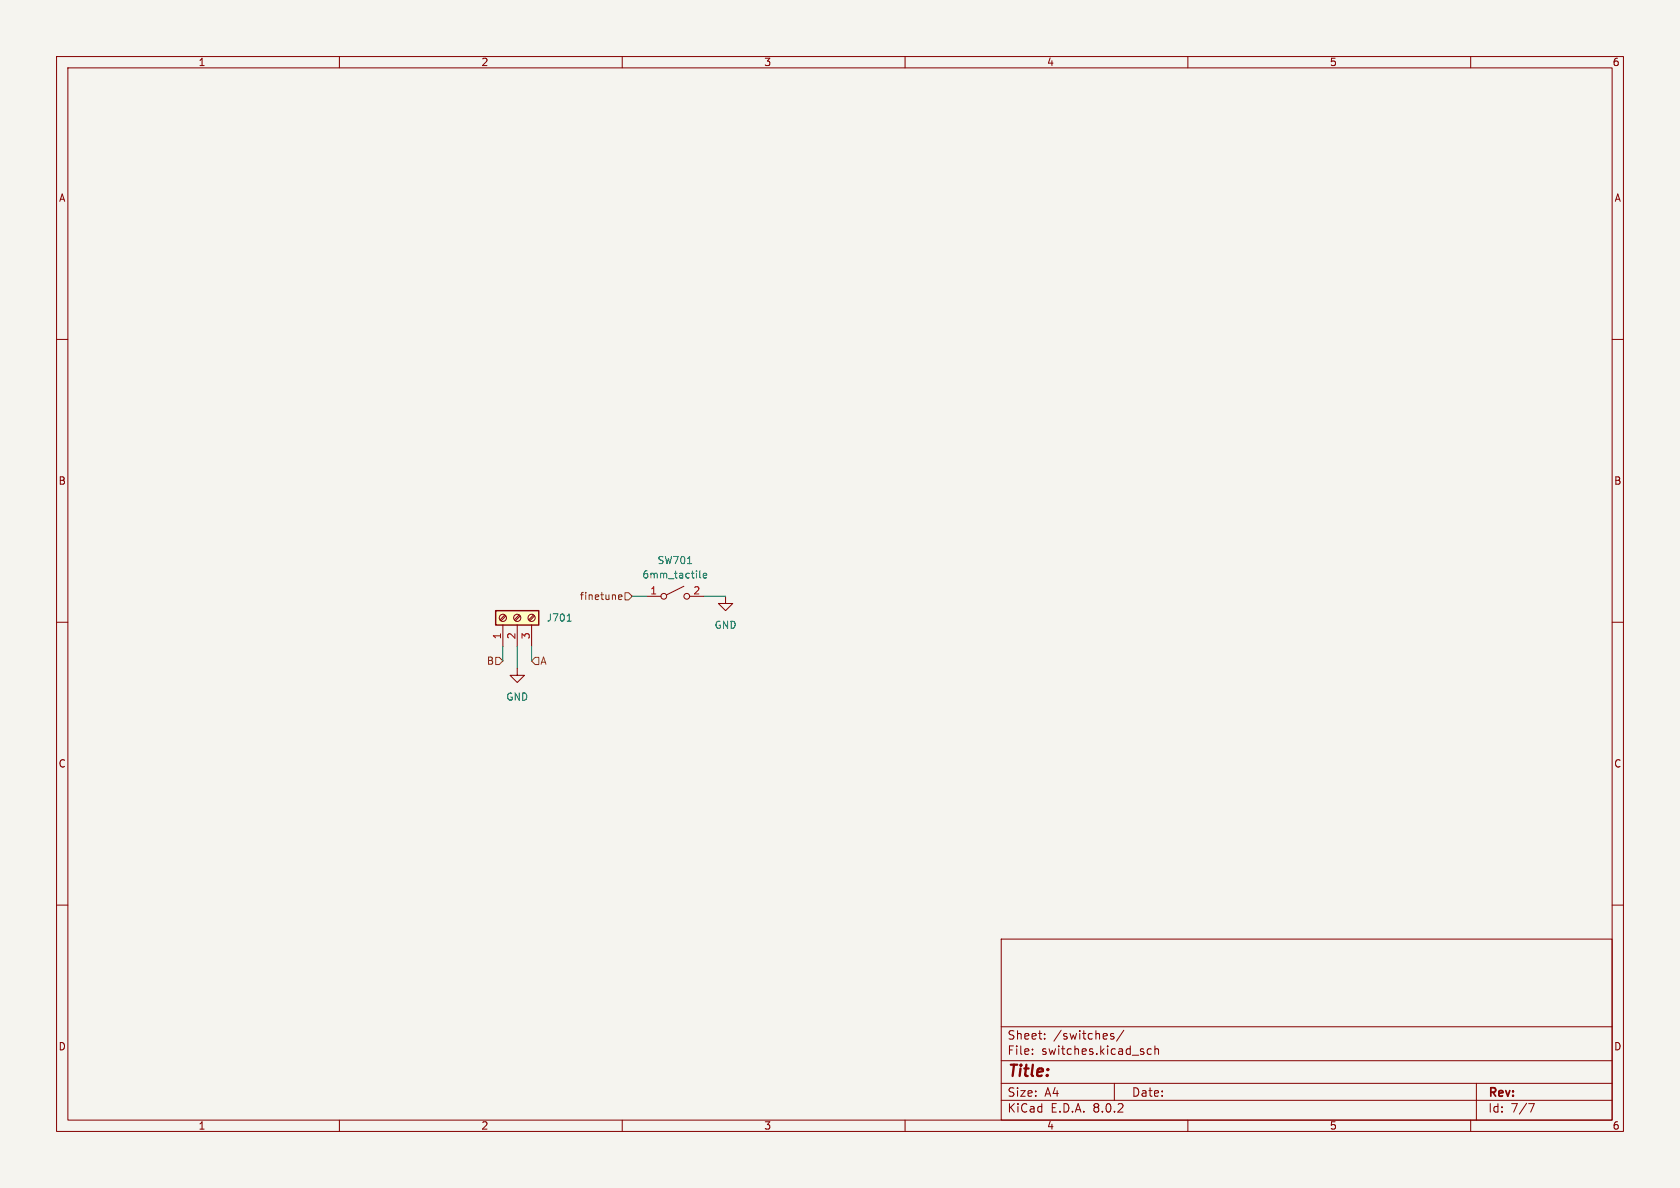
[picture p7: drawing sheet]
<svg xmlns="http://www.w3.org/2000/svg" width="297mm" height="210mm" viewBox="0 0 297 210" stroke-linecap="round" stroke-linejoin="round" font-family="sans-serif">
<path d="M0 0h297v210h-297z" fill="#f5f4ef" stroke="#f5f4ef" stroke-width=".18"/>
<g fill="none" stroke="#840000" stroke-width=".18">
<path d="M10 10h277v190h-277zM12 12h273v186h-273zM60 10v2M110 10v2M160 10v2M210 10v2M260 10v2M10 60h2M285 60h2M10 110h2M91.4 118.1v1.3h1.3l-1.3 1.3-1.2-1.3h1.2M114.3 105.4h2.5"/>
<path d="M120.9 103.6l-3 1.6M121.9 105.4h2.6M128.3 105.4v1.3h1.2l-1.2 1.3-1.3-1.3h1.3M285 110h2M10 160h2M285 160h2M177 166h108v32h-108zM60 198v2M110 198v2M160 198v2M177 194.5h108M177 191.5h108"/>
<path d="M177 187.5h108M177 181.5h108M182.5 186.3v.1M182.5 185.5v.1M184.7 183.6v.1M184.7 182.8v.1M196.9 182.8l-.4-.1-.2 .2 .1 .2 .5 .2v.3h-.6M197 191.5v3M198.7 182.1l-1.3 2M203.5 185.5l-.4-.1-.3 .3v.4l.2 .2h.5M204.2 185.5l.2-.1 .3 .1 .1 .9M204.2 184.9v1.5"/>
<path d="M210 198v2M260 198v2M261 191.5v6.5M270.2 195.1h1l-.6 1.5"/>
<circle cx="117.3" cy="105.4" r=".51"/>
<circle cx="121.4" cy="105.4" r=".51"/>
</g>
<path d="M121.6 99.6h.7M123.7 100.9v1.1l.2 .2M124.3 101.8l.6-.2v-.2l-.4-.1-.2 .2 .1 .6h.5" fill="none" stroke="#006464" stroke-width=".18"/>
<path d="M87.6 108h7.6v2.5h-7.6z" fill="#ffffc2"/>
<path d="M87.6 108h7.6v2.5h-7.6z" fill="none" stroke="#840000" stroke-width=".25"/>
<g fill="none" stroke="#840000" stroke-width=".18">
<path d="M88.9 110.5v3.8M89.2 108.7l-.8 .9M89.4 108.9l-.8 .9M91.4 110.5v3.8M91.8 108.7l-.9 .9M91.9 108.9l-.8 .9M94 110.5v3.8M94.3 108.7l-.8 .9M94.5 108.9l-.9 .9"/>
<circle cx="88.9" cy="109.2" r=".63"/>
<circle cx="91.4" cy="109.2" r=".63"/>
<circle cx="94" cy="109.2" r=".63"/>
</g>
<path d="M100.3 109.8h.7" fill="none" stroke="#006464" stroke-width=".18"/>
<path d="M87.6 116.2h.7l.6 .6-.6 .7h-.7zM94.6 116.2h.6v1.3h-.6l-.6-.7zM109.4 105.6l.6-.2-.1-.2-.4-.1-.1 .2v.6h.5M110.5 104.8h.6l.7 .6-.7 .6h-.6z" fill="none" stroke="#725600" stroke-width=".18"/>
<path d="M88.9 114.3v2.5M91.4 114.3v3.8M94 114.3v2.5M111.8 105.4h2.5M124.5 105.4h3.8" fill="none" stroke="#009600" stroke-width=".18"/>
<text font-size="2.8" fill="#840000" x="178" y="190.9">Title:</text>
<g font-size="2.1" fill="#840000">
<text x="178" y="184">Sheet:</text>
<text x="186.2" y="184">/switches/</text>
<text x="178" y="186.7">File:</text>
<text x="184.1" y="186.7">switches.kicad_sch</text>
<text x="178" y="196.9">KiCad</text>
<text x="178" y="194.1">Size:</text>
<text x="184.7" y="194.1">A4</text>
<text x="185.7" y="196.9">E.D.A.</text>
<text x="193.3" y="196.9">8.0.2</text>
<text x="200" y="194.1">Date:</text>
<text x="263" y="194.3">Rev:</text>
<text x="263" y="196.9">Id:</text>
<text x="267.1" y="196.9">7/7</text>
</g>
<g font-size="1.8" fill="#840000">
<text x="35" y="11.9">1</text>
<text x="85" y="11.9">2</text>
<text x="135" y="11.9">3</text>
<text x="185" y="11.9">4</text>
<text x="235" y="11.9">5</text>
<text x="285" y="11.9">6</text>
<text x="10.3" y="35.9">A</text>
<text x="285.3" y="35.9">A</text>
<text x="10.3" y="85.9">B</text>
<text x="285.3" y="85.9">B</text>
<text x="10.3" y="135.9">C</text>
<text x="285.3" y="135.9">C</text>
<text x="10.3" y="185.9">D</text>
<text x="285.3" y="185.9">D</text>
<text x="35" y="199.9">1</text>
<text x="85" y="199.9">2</text>
<text x="135" y="199.9">3</text>
<text x="185" y="199.9">4</text>
<text x="235" y="199.9">5</text>
<text x="285" y="199.9">6</text>
</g>
<g font-size="1.8" fill="#006464">
<text x="116.1" y="99.9">SW701</text>
<text x="113.5" y="102.5">6mm_tactile</text>
<text x="96.5" y="110.1">J701</text>
<text x="126.2" y="111.4">GND</text>
<text x="89.4" y="124.1">GND</text>
</g>
<g font-size="1.8" fill="#725600">
<text x="102.4" y="106.3">finetune</text>
<text x="86" y="117.7">B</text>
<text x="95.4" y="117.7">A</text>
</g>
<g font-size="1.8" fill="#a90000">
<text x="114.9" y="105.2">1</text>
<text x="122.5" y="105.2">2</text>
<text x="88.6" y="113.1" transform="rotate(-90 88.6 113.1)">1</text>
<text x="91.2" y="113.1" transform="rotate(-90 91.2 113.1)">2</text>
<text x="93.7" y="113.1" transform="rotate(-90 93.7 113.1)">3</text>
</g>
</svg>
